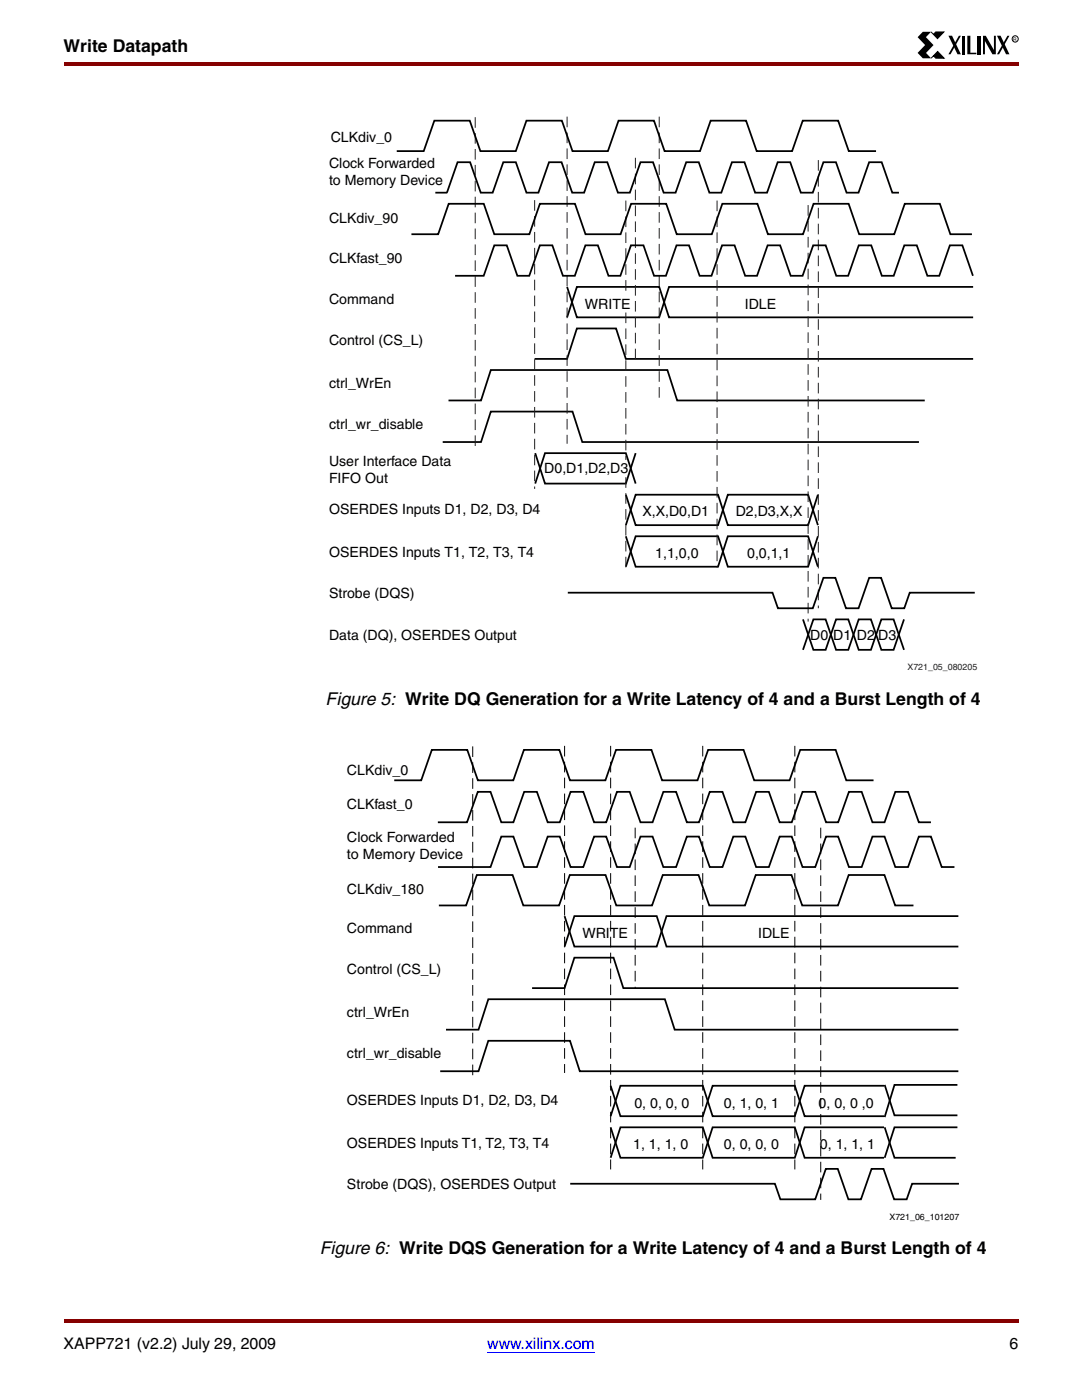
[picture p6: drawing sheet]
<svg xmlns="http://www.w3.org/2000/svg" width="216mm" height="279mm" viewBox="0 0 216 279" stroke-linecap="round" stroke-linejoin="round" font-family="sans-serif">
<g fill="#850000">
<path d="M12.7 12.4h190.5v.7h-190.5z"/>
<path d="M12.7 263.2h190.5v.7h-190.5z"/>
</g>
<path d="M12.7 267.1h190.5v9.8h-190.5z" fill="#fff"/>
<path d="M97.2 269.9h21.5" fill="none" stroke="#00f" stroke-width=".2"/>
<path d="M183.1 6.4h20.1v5.2h-20.1z" fill="#fff"/>
<path d="M184.1 6.3h1.7l-1 1.1 1.5 1.6-1.5 1.6 1 1h-1.7l-1-1 1.5-1.6-1.5-1.6zM189.2 7.1h.8l1.7 3.7h-.6zM191.3 7.1h.4l-2 3.7h-.5zM191.9 7.1h.6v3.7h-.6zM193 7.1h.6v3.4h1.2v.3h-1.8zM195.1 7.1h.6v3.7h-.6zM196.1 7.1h.6l1.6 2.9v-2.9h.4v3.7h-.7l-1.5-2.6v2.6h-.4zM198.9 7.1h.8l1.7 3.7h-.7zM201 7.1h.4l-2 3.7h-.5z" fill="#000"/>
<path d="M185.8 6.4l.5 .5 .4-.5h1.6l-1.2 1.3zM187.1 10.3l1.3 1.3h-1.7l-.4-.5-.5 .5z" fill="#000" stroke="#000" stroke-width=".2"/>
<circle cx="202.6" cy="7.8" r=".62" fill="none" stroke="#000" stroke-width=".2"/>
<path d="M65.7 23.3h129.3v111.8h-129.3z" fill="#fff"/>
<g fill="none" stroke="#000" stroke-width=".35">
<path d="M79.2 30.2h5.3l2.2-6.1h7l2.2 6.1h7l2.1-6.1h7.1l2.1 6.1h7.1l2.1-6.1h7.1l2.1 6.1h7.1l2.1-6.1h7.1l2.1 6.1h7.1l2.1-6.1h7l2.2 6.1h5.4M86.9 38.5h2.4M89.2 38.5l2.1-6.1h2.5l2.1 6.1h2.4l2.1-6.1h2.5l2.1 6.1h2.4l2.1-6.1h2.6l2.1 6.1h2.4l2.1-6.1h2.5l2.1 6.1h2.4l2.1-6.1h2.5l2.1 6.1h2.4l2.1-6.1h2.5l2.1 6.1h2.4l2.1-6.1h2.6l2.1 6.1h2.4l2.1-6.1h2.5l2.1 6.1h2.4l2.1-6.1h2.5l2.1 6.1h2.4l2.1-6.1h2.5l2.1 6.1h1.4M82.1 46.7h5.3l2.1-6h7l2.1 6h7l2.1-6h7l2.1 6h7l2.1-6h7l2.1 6h7l2.1-6h7l2.1 6h7l2.1-6h7l2.1 6h7l2.1-6h7l2.1 6h4.3M90.8 55h5.7l2.1-6h2.5l2.1 6h2.4l2.1-6h2.5l2.1 6h2.4l2.1-6h2.5l2.1 6h2.4l2.1-6h2.5l2.1 6h2.4l2.1-6h2.5l2.1 6h2.4l2.1-6h2.5l2.1 6h2.4l2.1-6h2.5l2.1 6h2.4l2.1-6h2.5l2.1 6h2.3l2.1-6h2.5l2.2 6h2.3l2.1-6h2.5l2.1 6h2.4l2.1-6h2.5l2.1 6M113.2 57.3l1.9 6h16.4l2-6h60.7M89.5 79.9h6.5l1.9-6.1h35.3l1.9 6.1h49.4M106.7 71.6h6.5l1.9-6h7.8l2 6h69.3M113.2 63.3l1.9-6h16.4l2 6h60.7M88.3 88.2h7.7l1.9-6.1h16.3l2 6.1h67.2M106.8 96.5l1.9-6.1h16.2l1.9 6.1M106.8 90.4l1.9 6.1h16.2l1.9-6.1"/>
<path d="M124.9 98.7l1.9 6.1h16.5l1.9-6.1h16l2 6.1M163.2 98.7l-2 6.1h-16l-1.9-6.1h-16.5l-1.9 6.1M113.3 118.3h40.8l1.1 3.1h7l2.1-6.1h2.4l2.1 6.1h2.5l2.1-6.1h2.4l2.1 6.1h2.5l1.1-3.1h13M124.9 107l1.9 6.1h16.5l1.9-6.1h16l2 6.1M163.2 107l-2 6.1h-16l-1.9-6.1h-16.5l-1.9 6.1M160.2 123.6l2.1 6.1h2.4l2.1-6.1h2.5l2 6.1h2.5l2.1-6.1h2.4l2.1 6.1M180.4 123.6l-2.1 6.1h-2.4l-2.1-6.1h-2.5l-2 6.1h-2.5l-2.1-6.1h-2.4l-2.1 6.1"/>
</g>
<path d="M94.8 23.4v66.3M106.7 39.9v57.7M113.2 23.3v65.3M126.8 31.5v40.1M131.5 23.3v56.6M163.3 31.9v89.5M124.9 40v18.5M143.1 40v73.3M161.2 40.9v83.2M124.9 62.4v29.4M124.9 95.2v18.1" fill="none" stroke="#231f20" stroke-width=".2" stroke-dasharray="2.1 1.1" stroke-linecap="butt"/>
<path d="M69.2 148.8h122.2v95.9h-122.2z" fill="#fff"/>
<g fill="none" stroke="#000" stroke-width=".35">
<path d="M78.7 155.7h5.3l2.2-6h7l2.2 6h7l2.1-6h7.1l2.1 6h7.1l2.1-6h7.1l2.1 6h7.1l2.1-6h7.1l2.1 6h7.1l2.1-6h7l2.2 6h5.4M87.4 164.1h5.8l2.1-6.1h2.6l2.1 6.1h2.4l2.2-6.1h2.5l2.2 6.1h2.4l2.1-6.1h2.6l2.1 6.1h2.5l2.1-6.1h2.5l2.2 6.1h2.4l2.2-6.1h2.5l2.2 6.1h2.4l2.1-6.1h2.6l2.1 6.1h2.4l2.2-6.1h2.5l2.2 6.1h2.4l2.1-6.1h2.6l2.1 6.1h2.4l2.2-6.1h2.5l2.2 6.1h2.4l2.1-6.1h2.6l2.1 6.1h2.5M87.4 173h10.5l2.1-6h2.4l2.2 6h2.5l2.2-6h2.4l2.1 6h2.6l2.1-6h2.5l2.1 6h2.5l2.2-6h2.4l2.2 6h2.5l2.2-6h2.4l2.1 6h2.6l2.1-6h2.4l2.2 6h2.5l2.2-6h2.4l2.1 6h2.6l2.1-6h2.4l2.2 6h2.5l2.2-6h2.4l2.1 6h2.6l2.1-6h2.5l2.1 6h2.5M87.6 180.7h5.4l2.1-6.1h7.2l2.1 6.1h7.2l2.1-6.1h7.1l2.2 6.1h7.1l2.1-6.1h7.2l2.1 6.1h7.2l2.1-6.1h7.1l2.2 6.1h7.1l2.1-6.1h7.2l2.1 6.1h3.7M106.2 197.2h6.5l1.9-6.1h7.8l2 6.1h66.8M112.7 188.9l1.9-6.1h16.4l2 6.1h58.2M112.7 182.8l1.9 6.1h16.4l2-6.1h58.2M87.8 213.8h7.7l1.9-6.1h16.3l2 6.1h75.5M89 205.5h6.5l1.9-6.1h35.3l1.9 6.1h56.6M121.8 216.7l2 6.1h16.4l2-6.1h16.4l2 6.1h15.8M176.4 216.7h-15.8l-2 6.1h-16.4l-2-6.1h-16.4l-2 6.1M176.5 216.5l2 6.1h12.5"/>
<path d="M191 216.5h-12.5l-2 6.4M113.8 236.2h40.8l1.1 3.2h7l2.1-6.1h2.4l2.1 6.1h2.5l2.1-6.1h2.4l2.1 6.1h2.5l1.1-3.2h9.3M121.8 225l2 6.1h16.4l2-6.1h16.4l2 6.1h15.8M176.4 225h-15.8l-2 6.1h-16.4l-2-6.1h-16.4l-2 6.1M176.5 225l2 6.1h12.2M191 225h-12.5l-2 6.1"/>
</g>
<path d="M94.3 149v66.3M112.7 148.9v65.2M121.8 148.9v84.5M140.2 148.9v84.5M158.6 148.9v84.5M126.7 165.2v32M163.8 165.2v74.3" fill="none" stroke="#000" stroke-width=".2" stroke-dasharray="2.1 1.1" stroke-linecap="butt"/>
<g font-size="3.5">
<text x="12.7" y="10.5">Write Datapath</text>
<text x="65" y="140.6">Figure 5: Write DQ Generation for a Write Latency of 4 and a Burst Length of 4</text>
<text x="63.8" y="250.3">Figure 6: Write DQS Generation for a Write Latency of 4 and a Burst Length of 4</text>
</g>
<g font-size="3.2">
<text x="12.7" y="269.2">XAPP721 (v2.2) July 29, 2009</text>
<text x="201.4" y="269.2">6</text>
</g>
<text font-size="3.2" fill="#00f" x="97.2" y="269.2">www.xilinx.com</text>
<g font-size="2.8">
<text x="66" y="28.3">CLKdiv_0</text>
<text x="65.7" y="33.6">Clock Forwarded</text>
<text x="65.7" y="37">to Memory Device</text>
<text x="65.7" y="44.6">CLKdiv_90</text>
<text x="65.7" y="52.4">CLKfast_90</text>
<text x="65.7" y="60.6">Command</text>
<text x="116.7" y="61.6">WRITE</text>
<text x="148.6" y="61.6">IDLE</text>
<text x="65.7" y="68.8">Control (CS_L)</text>
<text x="65.7" y="77.4">ctrl_WrEn</text>
<text x="65.7" y="85.7">ctrl_wr_disable</text>
<text x="65.7" y="93.1">User Interface Data</text>
<text x="108.6" y="94.4">D0,D1,D2,D3</text>
<text x="65.7" y="96.5">FIFO Out</text>
<text x="65.7" y="102.6">OSERDES Inputs D1, D2, D3, D4</text>
<text x="128.2" y="103.1">X,X,D0,D1</text>
<text x="146.8" y="103.1">D2,D3,X,X</text>
<text x="65.7" y="111.1">OSERDES Inputs T1, T2, T3, T4</text>
<text x="130.8" y="111.4">1,1,0,0</text>
<text x="149.1" y="111.4">0,0,1,1</text>
<text x="65.7" y="119.4">Strobe (DQS)</text>
<text x="65.7" y="127.7">Data (DQ), OSERDES Output</text>
<text x="161.7" y="127.7">D0 D1 D2 D3</text>
<text x="69.2" y="154.6">CLKdiv_0</text>
<text x="69.2" y="161.5">CLKfast_0</text>
<text x="69.2" y="168">Clock Forwarded</text>
<text x="69.2" y="171.4">to Memory Device</text>
<text x="69.2" y="178.5">CLKdiv_180</text>
<text x="69.2" y="186.2">Command</text>
<text x="116.2" y="187.2">WRITE</text>
<text x="151.3" y="187.2">IDLE</text>
<text x="69.2" y="194.4">Control (CS_L)</text>
<text x="69.2" y="203">ctrl_WrEn</text>
<text x="69.2" y="211.2">ctrl_wr_disable</text>
<text x="69.2" y="220.6">OSERDES Inputs D1, D2, D3, D4</text>
<text x="126.6" y="221">0, 0, 0, 0</text>
<text x="144.5" y="221">0, 1, 0, 1</text>
<text x="163.3" y="221">0, 0, 0 ,0</text>
<text x="69.2" y="229">OSERDES Inputs T1, T2, T3, T4</text>
<text x="126.4" y="229.3">1, 1, 1, 0</text>
<text x="144.5" y="229.3">0, 0, 0, 0</text>
<text x="163.6" y="229.3">0, 1, 1, 1</text>
<text x="69.2" y="237.3">Strobe (DQS), OSERDES Output</text>
</g>
<text font-size="1.8" fill="#231f20" x="181.1" y="133.6">X721_05_080205</text>
<text font-size="1.8" x="177.5" y="243.4">X721_06_101207</text>
<text font-size="1" x="202.2" y="8.1">R</text>
</svg>
